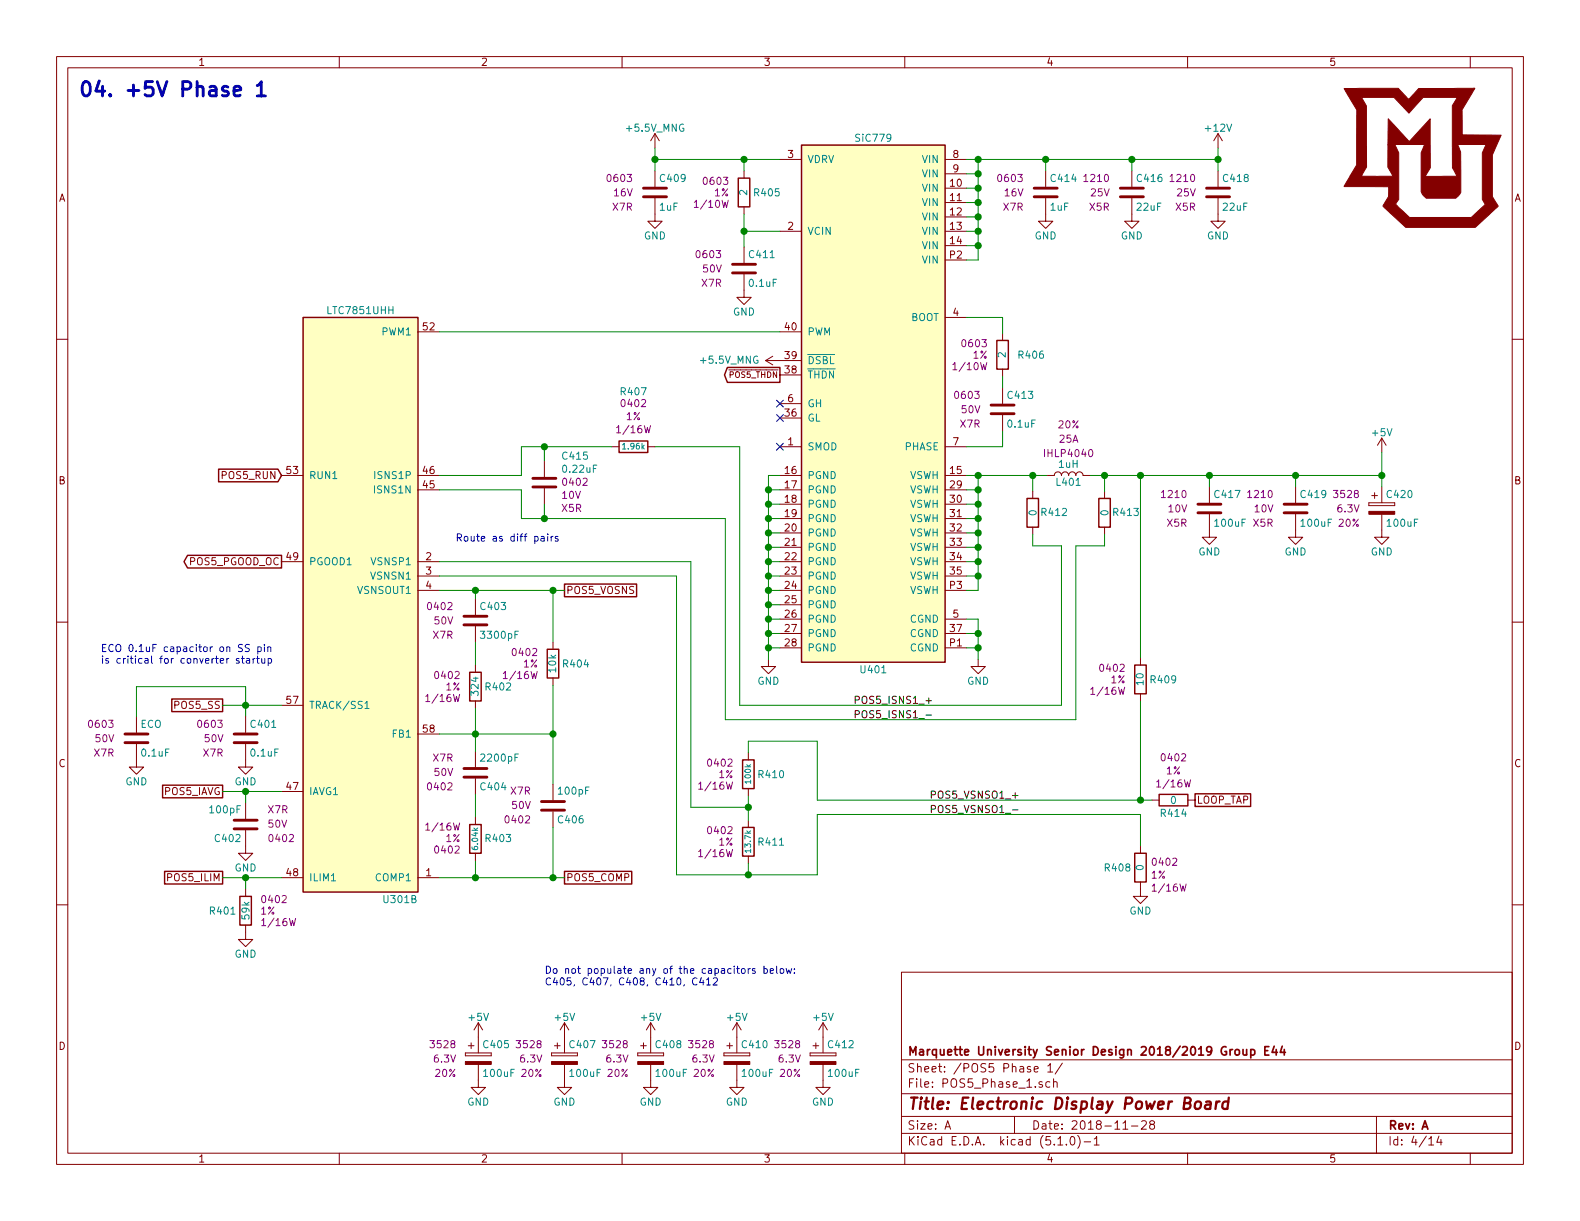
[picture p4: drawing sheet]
EESchema Schematic File Version 4
LIBS:LTC7851_Demo-cache
EELAYER 29 0
EELAYER END
$Descr A 11000 8500
encoding utf-8
Sheet 4 14
Title "Electronic Display Power Board"
Date "2018-11-28"
Rev "A"
Comp "Marquette University Senior Design 2018/2019 Group E44"
Comment1 ""
Comment2 ""
Comment3 ""
Comment4 ""
$EndDescr
Text GLabel 1960 3310 0    50   Input ~ 0
POS5_RUN
Text GLabel 1960 3910 0    50   Output ~ 0
POS5_PGOOD_OC
$Comp
L LED_Display_Local_Library:C_Custom C409
U 1 1
P 4560 1340
F 0 "C409" H 4585 1440 50  0000 L CNN
F 1 "1uF" H 4585 1240 50  0000 L CNN
F 2 "Capacitors_SMD:C_0603" H 4598 1190 50  0001 C CNN
F 3 "" H 4585 1440 50  0001 C CNN
F 4 "1276-6524-1-ND" H 4985 1840 60  0001 C CNN "Digi-Key PN"
F 5 "0603" H 4410 1440 50  0000 R CNN "display_footprint"
F 6 "16V" H 4410 1340 50  0000 R CNN "Voltage"
F 7 "X7R" H 4410 1240 50  0000 R CNN "Dielectric"
	1    4560 1340
	1    0    0    -1  
$EndComp
$Comp
L power:GND #PWR0414
U 1 1
P 5180 2020
F 0 "#PWR0414" H 5180 1770 50  0001 C CNN
F 1 "GND" H 5180 1870 50  0000 C CNN
F 2 "" H 5180 2020 50  0001 C CNN
F 3 "" H 5180 2020 50  0001 C CNN
	1    5180 2020
	1    0    0    -1  
$EndComp
$Comp
L LED_Display_Local_Library:SiC779 U401
U 1 1
P 6080 2810
F 0 "U401" H 6080 960 50  0000 C CNN
F 1 "SiC779" H 6080 4660 50  0000 C CNN
F 2 "Custom Footprints Library:MLP66-40_6x6mm_Pitch0.5mm" H 4430 3560 50  0001 C CNN
F 3 "http://www.vishay.com/docs/67538/sic779.pdf" H 6080 2810 50  0001 C CNN
F 4 "SIC779CD-T1-GE3CT-ND" H 6080 2810 50  0001 C CNN "Digi-Key PN"
	1    6080 2810
	1    0    0    -1  
$EndComp
$Comp
L power:GND #PWR0411
U 1 1
P 4560 1490
F 0 "#PWR0411" H 4560 1240 50  0001 C CNN
F 1 "GND" H 4560 1340 50  0000 C CNN
F 2 "" H 4560 1490 50  0001 C CNN
F 3 "" H 4560 1490 50  0001 C CNN
	1    4560 1490
	1    0    0    -1  
$EndComp
Wire Wire Line
	5430 1610 5180 1610
Wire Wire Line
	5180 1610 5180 1490
Wire Wire Line
	5180 1610 5180 1720
Connection ~ 5180 1610
Wire Wire Line
	5430 1110 5180 1110
Wire Wire Line
	4560 1110 4560 1190
Wire Wire Line
	5180 1190 5180 1110
Connection ~ 5180 1110
Wire Wire Line
	5180 1110 4560 1110
Wire Wire Line
	4560 1030 4560 1110
Connection ~ 4560 1110
Text GLabel 5430 2610 0    40   Output ~ 0
~POS5_THDN
$Comp
L power:GND #PWR0418
U 1 1
P 6810 4590
F 0 "#PWR0418" H 6810 4340 50  0001 C CNN
F 1 "GND" H 6810 4440 50  0000 C CNN
F 2 "" H 6810 4590 50  0001 C CNN
F 3 "" H 6810 4590 50  0001 C CNN
	1    6810 4590
	1    0    0    -1  
$EndComp
Wire Wire Line
	6810 4590 6810 4510
Wire Wire Line
	6810 4510 6730 4510
Wire Wire Line
	6810 4510 6810 4410
Wire Wire Line
	6810 4410 6730 4410
Connection ~ 6810 4510
Wire Wire Line
	6810 4410 6810 4310
Wire Wire Line
	6810 4310 6730 4310
Connection ~ 6810 4410
$Comp
L power:GND #PWR0415
U 1 1
P 5350 4590
F 0 "#PWR0415" H 5350 4340 50  0001 C CNN
F 1 "GND" H 5350 4440 50  0000 C CNN
F 2 "" H 5350 4590 50  0001 C CNN
F 3 "" H 5350 4590 50  0001 C CNN
	1    5350 4590
	1    0    0    -1  
$EndComp
Wire Wire Line
	5350 4590 5350 4510
Wire Wire Line
	5350 4510 5430 4510
Wire Wire Line
	5430 3310 5350 3310
Wire Wire Line
	5430 3410 5350 3410
Wire Wire Line
	5430 3510 5350 3510
Wire Wire Line
	5430 3610 5350 3610
Wire Wire Line
	5430 3710 5350 3710
Wire Wire Line
	5430 3810 5350 3810
Wire Wire Line
	5430 3910 5350 3910
Wire Wire Line
	5430 4010 5350 4010
Wire Wire Line
	5430 4110 5350 4110
Wire Wire Line
	5430 4210 5350 4210
Wire Wire Line
	5430 4310 5350 4310
Wire Wire Line
	5430 4410 5350 4410
Wire Wire Line
	5350 3310 5350 3410
Connection ~ 5350 4510
Connection ~ 5350 3410
Wire Wire Line
	5350 3410 5350 3510
Connection ~ 5350 3510
Wire Wire Line
	5350 3510 5350 3610
Connection ~ 5350 3610
Wire Wire Line
	5350 3610 5350 3710
Connection ~ 5350 3710
Wire Wire Line
	5350 3710 5350 3810
Connection ~ 5350 3810
Wire Wire Line
	5350 3810 5350 3910
Connection ~ 5350 3910
Wire Wire Line
	5350 3910 5350 4010
Connection ~ 5350 4010
Wire Wire Line
	5350 4010 5350 4110
Connection ~ 5350 4110
Wire Wire Line
	5350 4110 5350 4210
Connection ~ 5350 4210
Wire Wire Line
	5350 4210 5350 4310
Connection ~ 5350 4310
Wire Wire Line
	5350 4310 5350 4410
Connection ~ 5350 4410
Wire Wire Line
	5350 4410 5350 4510
Wire Wire Line
	6730 3310 6810 3310
Wire Wire Line
	6730 3410 6810 3410
Wire Wire Line
	6730 3510 6810 3510
Wire Wire Line
	6730 3610 6810 3610
Wire Wire Line
	6730 3710 6810 3710
Wire Wire Line
	6730 3810 6810 3810
Wire Wire Line
	6730 3910 6810 3910
Wire Wire Line
	6730 4010 6810 4010
Wire Wire Line
	6810 3310 6810 3410
Connection ~ 6810 3410
Wire Wire Line
	6810 3410 6810 3510
Connection ~ 6810 3510
Wire Wire Line
	6810 3510 6810 3610
Connection ~ 6810 3610
Wire Wire Line
	6810 3610 6810 3710
Connection ~ 6810 3710
Wire Wire Line
	6810 3710 6810 3810
Connection ~ 6810 3810
Wire Wire Line
	6810 3810 6810 3910
Connection ~ 6810 3910
Wire Wire Line
	6810 3910 6810 4010
$Comp
L LED_Display_Local_Library:L_Custom L401
U 1 1
P 7440 3310
F 0 "L401" V 7390 3310 50  0000 C CNN
F 1 "1uH" V 7515 3310 50  0000 C CNN
F 2 "Inductors_SMD:L_Vishay_IHLP-4040" H 7440 3310 50  0001 C CNN
F 3 "" H 7440 3310 50  0001 C CNN
F 4 "541-1306-1-ND" H 7440 3310 50  0001 C CNN "Digi-Key PN"
F 5 "IHLP4040" V 7590 3310 50  0000 C CNN "display_footprint"
F 6 "25A" V 7690 3310 50  0000 C CNN "Ampacity"
F 7 "20%" V 7790 3310 50  0000 C CNN "Tolerance"
	1    7440 3310
	0    -1   -1   0   
$EndComp
Wire Wire Line
	6730 1110 6810 1110
Wire Wire Line
	6730 1210 6810 1210
Wire Wire Line
	6730 1310 6810 1310
Wire Wire Line
	6730 1410 6810 1410
Wire Wire Line
	6730 1510 6810 1510
Wire Wire Line
	6730 1610 6810 1610
Wire Wire Line
	6730 1710 6810 1710
Wire Wire Line
	6730 1810 6810 1810
Wire Wire Line
	6810 1110 6810 1210
Connection ~ 6810 1210
Wire Wire Line
	6810 1210 6810 1310
Connection ~ 6810 1310
Wire Wire Line
	6810 1310 6810 1410
Connection ~ 6810 1410
Wire Wire Line
	6810 1410 6810 1510
Connection ~ 6810 1510
Wire Wire Line
	6810 1510 6810 1610
Connection ~ 6810 1610
Wire Wire Line
	6810 1610 6810 1710
Connection ~ 6810 1710
Wire Wire Line
	6810 1710 6810 1810
$Comp
L LED_Display_Local_Library:R_Custom R406
U 1 1
P 6980 2470
F 0 "R406" H 6880 2470 50  0000 R CNN
F 1 "2" V 6980 2470 50  0000 C CNN
F 2 "Resistors_SMD:R_0603" H 6980 2470 50  0001 C CNN
F 3 "" H 6980 2470 50  0001 C CNN
F 4 "RMCF0603FT2R00CT-ND" H 7280 2870 60  0001 C CNN "Digi-Key PN"
F 5 "0603" H 7080 2550 50  0000 L CNN "display_footprint"
F 6 "1%" H 7080 2470 50  0000 L CNN "Tolerance"
F 7 "1/10W" H 7080 2390 50  0000 L CNN "Wattage"
	1    6980 2470
	-1   0    0    -1  
$EndComp
$Comp
L LED_Display_Local_Library:C_Custom C413
U 1 1
P 6980 2850
F 0 "C413" H 7005 2950 50  0000 L CNN
F 1 "0.1uF" H 7005 2750 50  0000 L CNN
F 2 "Capacitors_SMD:C_0603" H 7018 2700 50  0001 C CNN
F 3 "" H 7005 2950 50  0001 C CNN
F 4 "490-4779-1-ND" H 7405 3350 60  0001 C CNN "Digi-Key PN"
F 5 "0603" H 6830 2950 50  0000 R CNN "display_footprint"
F 6 "50V" H 6830 2850 50  0000 R CNN "Voltage"
F 7 "X7R" H 6830 2750 50  0000 R CNN "Dielectric"
	1    6980 2850
	1    0    0    -1  
$EndComp
Wire Wire Line
	6980 3110 6980 3000
Wire Wire Line
	6980 2700 6980 2620
Wire Wire Line
	6980 3110 6730 3110
Wire Wire Line
	6980 2320 6980 2210
Wire Wire Line
	6980 2210 6730 2210
Wire Wire Line
	7290 3310 7190 3310
Connection ~ 6810 3310
Connection ~ 7190 3310
Wire Wire Line
	7190 3310 6810 3310
$Comp
L LED_Display_Local_Library:R_Custom R407
U 1 1
P 4410 3110
F 0 "R407" V 4790 3110 50  0000 C CNN
F 1 "1.96k" V 4410 3110 40  0000 C CNN
F 2 "Resistors_SMD:R_0402" H 4410 3110 50  0001 C CNN
F 3 "" H 4410 3110 50  0001 C CNN
F 4 "311-1.96KLRCT-ND" H 4710 3510 60  0001 C CNN "Digi-Key PN"
F 5 "0402" V 4708 3110 50  0000 C CNN "display_footprint"
F 6 "1%" V 4617 3110 50  0000 C CNN "Tolerance"
F 7 "1/16W" V 4526 3110 50  0000 C CNN "Wattage"
	1    4410 3110
	0    1    -1   0   
$EndComp
$Comp
L LED_Display_Local_Library:C_Custom C415
U 1 1
P 3790 3360
F 0 "C415" H 3675 3178 50  0000 R CNN
F 1 "0.22uF" H 3675 3269 50  0000 R CNN
F 2 "Capacitors_SMD:C_0402" H 3828 3210 50  0001 C CNN
F 3 "" H 3815 3460 50  0001 C CNN
F 4 "1276-1049-1-ND" H 4215 3860 60  0001 C CNN "Digi-Key PN"
F 5 "0402" H 3675 3360 50  0000 R CNN "display_footprint"
F 6 "10V" H 3675 3451 50  0000 R CNN "Voltage"
F 7 "X5R" H 3675 3542 50  0000 R CNN "Dielectric"
	1    3790 3360
	-1   0    0    1   
$EndComp
Wire Wire Line
	7190 3310 7190 3420
Wire Wire Line
	4260 3110 3790 3110
Wire Wire Line
	3790 3110 3790 3210
Wire Wire Line
	3790 3510 3790 3610
Wire Wire Line
	3630 3110 3790 3110
Connection ~ 3790 3110
Wire Wire Line
	3790 3610 3630 3610
$Comp
L LED_Display_Local_Library:C_Custom C416
U 1 1
P 7880 1340
F 0 "C416" H 7905 1440 50  0000 L CNN
F 1 "22uF" H 7905 1240 50  0000 L CNN
F 2 "Capacitors_SMD:C_1210" H 7918 1190 50  0001 C CNN
F 3 "" H 7905 1440 50  0001 C CNN
F 4 "445-1436-1-ND" H 8305 1840 60  0001 C CNN "Digi-Key PN"
F 5 "1210" H 7730 1440 50  0000 R CNN "display_footprint"
F 6 "25V" H 7730 1340 50  0000 R CNN "Voltage"
F 7 "X5R" H 7730 1240 50  0000 R CNN "Dielectric"
	1    7880 1340
	1    0    0    -1  
$EndComp
$Comp
L power:GND #PWR0419
U 1 1
P 7280 1490
F 0 "#PWR0419" H 7280 1240 50  0001 C CNN
F 1 "GND" H 7280 1340 50  0000 C CNN
F 2 "" H 7280 1490 50  0001 C CNN
F 3 "" H 7280 1490 50  0001 C CNN
	1    7280 1490
	1    0    0    -1  
$EndComp
$Comp
L power:GND #PWR0420
U 1 1
P 7880 1490
F 0 "#PWR0420" H 7880 1240 50  0001 C CNN
F 1 "GND" H 7880 1340 50  0000 C CNN
F 2 "" H 7880 1490 50  0001 C CNN
F 3 "" H 7880 1490 50  0001 C CNN
	1    7880 1490
	1    0    0    -1  
$EndComp
$Comp
L power:GND #PWR0424
U 1 1
P 8480 1490
F 0 "#PWR0424" H 8480 1240 50  0001 C CNN
F 1 "GND" H 8480 1340 50  0000 C CNN
F 2 "" H 8480 1490 50  0001 C CNN
F 3 "" H 8480 1490 50  0001 C CNN
	1    8480 1490
	1    0    0    -1  
$EndComp
Connection ~ 6810 1110
Wire Wire Line
	7280 1190 7280 1110
Connection ~ 7280 1110
Wire Wire Line
	7280 1110 6810 1110
Wire Wire Line
	7880 1190 7880 1110
Connection ~ 7880 1110
Wire Wire Line
	7880 1110 7280 1110
Wire Wire Line
	8480 1190 8480 1110
Connection ~ 8480 1110
Wire Wire Line
	8480 1110 7880 1110
$Comp
L LED_Display_Local_Library:C_Custom C417
U 1 1
P 8420 3540
F 0 "C417" H 8445 3640 50  0000 L CNN
F 1 "100uF" H 8445 3440 50  0000 L CNN
F 2 "Capacitors_SMD:C_1210" H 8458 3390 50  0001 C CNN
F 3 "" H 8445 3640 50  0001 C CNN
F 4 "587-3432-1-ND" H 8845 4040 60  0001 C CNN "Digi-Key PN"
F 5 "1210" H 8270 3640 50  0000 R CNN "display_footprint"
F 6 "10V" H 8270 3540 50  0000 R CNN "Voltage"
F 7 "X5R" H 8270 3440 50  0000 R CNN "Dielectric"
	1    8420 3540
	1    0    0    -1  
$EndComp
$Comp
L power:GND #PWR0422
U 1 1
P 8420 3690
F 0 "#PWR0422" H 8420 3440 50  0001 C CNN
F 1 "GND" H 8420 3540 50  0000 C CNN
F 2 "" H 8420 3690 50  0001 C CNN
F 3 "" H 8420 3690 50  0001 C CNN
	1    8420 3690
	1    0    0    -1  
$EndComp
$Comp
L power:GND #PWR0425
U 1 1
P 9020 3690
F 0 "#PWR0425" H 9020 3440 50  0001 C CNN
F 1 "GND" H 9020 3540 50  0000 C CNN
F 2 "" H 9020 3690 50  0001 C CNN
F 3 "" H 9020 3690 50  0001 C CNN
	1    9020 3690
	1    0    0    -1  
$EndComp
Wire Wire Line
	8420 3390 8420 3310
Connection ~ 8420 3310
Wire Wire Line
	8420 3310 7940 3310
Wire Wire Line
	9020 3390 9020 3310
Wire Wire Line
	9020 3310 8420 3310
$Comp
L power:+5V #PWR0426
U 1 1
P 9620 3150
F 0 "#PWR0426" H 9620 3000 50  0001 C CNN
F 1 "+5V" H 9620 3290 50  0000 C CNN
F 2 "" H 9620 3150 50  0001 C CNN
F 3 "" H 9620 3150 50  0001 C CNN
	1    9620 3150
	1    0    0    -1  
$EndComp
$Comp
L power:GND #PWR0405
U 1 1
P 3330 7520
F 0 "#PWR0405" H 3330 7270 50  0001 C CNN
F 1 "GND" H 3330 7370 50  0000 C CNN
F 2 "" H 3330 7520 50  0001 C CNN
F 3 "" H 3330 7520 50  0001 C CNN
	1    3330 7520
	1    0    0    -1  
$EndComp
$Comp
L power:GND #PWR0407
U 1 1
P 3930 7520
F 0 "#PWR0407" H 3930 7270 50  0001 C CNN
F 1 "GND" H 3930 7370 50  0000 C CNN
F 2 "" H 3930 7520 50  0001 C CNN
F 3 "" H 3930 7520 50  0001 C CNN
	1    3930 7520
	1    0    0    -1  
$EndComp
$Comp
L power:GND #PWR0409
U 1 1
P 4530 7520
F 0 "#PWR0409" H 4530 7270 50  0001 C CNN
F 1 "GND" H 4530 7370 50  0000 C CNN
F 2 "" H 4530 7520 50  0001 C CNN
F 3 "" H 4530 7520 50  0001 C CNN
	1    4530 7520
	1    0    0    -1  
$EndComp
$Comp
L power:GND #PWR0413
U 1 1
P 5130 7520
F 0 "#PWR0413" H 5130 7270 50  0001 C CNN
F 1 "GND" H 5130 7370 50  0000 C CNN
F 2 "" H 5130 7520 50  0001 C CNN
F 3 "" H 5130 7520 50  0001 C CNN
	1    5130 7520
	1    0    0    -1  
$EndComp
$Comp
L power:GND #PWR0417
U 1 1
P 5730 7520
F 0 "#PWR0417" H 5730 7270 50  0001 C CNN
F 1 "GND" H 5730 7370 50  0000 C CNN
F 2 "" H 5730 7520 50  0001 C CNN
F 3 "" H 5730 7520 50  0001 C CNN
	1    5730 7520
	1    0    0    -1  
$EndComp
Connection ~ 7940 3310
$Comp
L LED_Display_Local_Library:R_Custom R410
U 1 1
P 5210 5390
F 0 "R410" H 5150 5390 50  0000 R CNN
F 1 "100k" V 5210 5390 40  0000 C CNN
F 2 "Resistors_SMD:R_0402" H 5210 5390 50  0001 C CNN
F 3 "" H 5210 5390 50  0001 C CNN
F 4 "311-100KLRCT-ND" H 5510 5790 60  0001 C CNN "Digi-Key PN"
F 5 "0402" H 5310 5470 50  0000 L CNN "display_footprint"
F 6 "1%" H 5310 5390 50  0000 L CNN "Tolerance"
F 7 "1/16W" H 5310 5310 50  0000 L CNN "Wattage"
	1    5210 5390
	-1   0    0    -1  
$EndComp
$Comp
L LED_Display_Local_Library:C_Custom C404
U 1 1
P 3310 5380
F 0 "C404" H 3335 5480 50  0000 L CNN
F 1 "2200pF" H 3335 5280 50  0000 L CNN
F 2 "Capacitors_SMD:C_0402" H 3348 5230 50  0001 C CNN
F 3 "" H 3335 5480 50  0001 C CNN
F 4 "478-1105-1-ND" H 3735 5880 60  0001 C CNN "Digi-Key PN"
F 5 "0402" H 3160 5480 50  0000 R CNN "display_footprint"
F 6 "50V" H 3160 5380 50  0000 R CNN "Voltage"
F 7 "X7R" H 3160 5280 50  0000 R CNN "Dielectric"
	1    3310 5380
	1    0    0    1   
$EndComp
Wire Wire Line
	3310 5530 3310 5690
$Comp
L LED_Display_Local_Library:C_Custom C406
U 1 1
P 3850 5610
F 0 "C406" H 3875 5710 50  0000 L CNN
F 1 "100pF" H 3875 5510 50  0000 L CNN
F 2 "Capacitors_SMD:C_0402" H 3888 5460 50  0001 C CNN
F 3 "" H 3875 5710 50  0001 C CNN
F 4 "478-1089-1-ND" H 4275 6110 60  0001 C CNN "Digi-Key PN"
F 5 "0402" H 3700 5710 50  0000 R CNN "display_footprint"
F 6 "50V" H 3700 5610 50  0000 R CNN "Voltage"
F 7 "X7R" H 3700 5510 50  0000 R CNN "Dielectric"
	1    3850 5610
	1    0    0    1   
$EndComp
$Comp
L LED_Display_Local_Library:C_Custom C403
U 1 1
P 3310 4320
F 0 "C403" H 3335 4420 50  0000 L CNN
F 1 "3300pF" H 3335 4220 50  0000 L CNN
F 2 "Capacitors_SMD:C_0402" H 3348 4170 50  0001 C CNN
F 3 "" H 3335 4420 50  0001 C CNN
F 4 "478-5132-1-ND" H 3735 4820 60  0001 C CNN "Digi-Key PN"
F 5 "0402" H 3160 4420 50  0000 R CNN "display_footprint"
F 6 "50V" H 3160 4320 50  0000 R CNN "Voltage"
F 7 "X7R" H 3160 4220 50  0000 R CNN "Dielectric"
	1    3310 4320
	1    0    0    -1  
$EndComp
Wire Wire Line
	3310 4470 3310 4630
$Comp
L LED_Display_Local_Library:LTC7851UHH U301
U 2 1
P 2510 4210
F 0 "U301" H 2910 2160 50  0000 R CNN
F 1 "LTC7851UHH" H 2510 6260 50  0000 C CNN
F 2 "Custom Footprints Library:QFN-58-1EP_9x5mm_Pitch0.4mm" H -140 4910 50  0001 C CNN
F 3 "http://www.analog.com/media/en/technical-documentation/data-sheets/LTC7851.pdf" H 2510 4210 50  0001 C CNN
F 4 "LTC7851IUHH#PBF-ND" H 2510 4210 50  0001 C CNN "Digi-Key PN"
	2    2510 4210
	1    0    0    -1  
$EndComp
Wire Wire Line
	3310 4170 3310 4110
Wire Wire Line
	3310 4110 3060 4110
Wire Wire Line
	3850 4470 3850 4110
Wire Wire Line
	3850 4110 3310 4110
Connection ~ 3310 4110
Wire Wire Line
	3310 5990 3310 6110
Wire Wire Line
	3310 6110 3060 6110
Wire Wire Line
	3850 5760 3850 6110
Wire Wire Line
	3850 6110 3310 6110
Connection ~ 3310 6110
Text GLabel 3930 4110 2    50   UnSpc ~ 0
POS5_VOSNS
Wire Wire Line
	3850 4110 3930 4110
Connection ~ 3850 4110
Text GLabel 3930 6110 2    50   UnSpc ~ 0
POS5_COMP
Wire Wire Line
	3930 6110 3850 6110
Connection ~ 3850 6110
$Comp
L LED_Display_Local_Library:R_Custom R401
U 1 1
P 1710 6340
F 0 "R401" H 1650 6340 50  0000 R CNN
F 1 "59k" V 1710 6340 50  0000 C CNN
F 2 "Resistors_SMD:R_0402" H 1710 6340 50  0001 C CNN
F 3 "" H 1710 6340 50  0001 C CNN
F 4 "P59KDCCT-ND" H 2010 6740 60  0001 C CNN "Digi-Key PN"
F 5 "0402" H 1810 6420 50  0000 L CNN "display_footprint"
F 6 "1%" H 1810 6340 50  0000 L CNN "Tolerance"
F 7 "1/16W" H 1810 6260 50  0000 L CNN "Wattage"
	1    1710 6340
	1    0    0    -1  
$EndComp
Wire Wire Line
	1710 6190 1710 6110
$Comp
L power:GND #PWR0403
U 1 1
P 1710 6490
F 0 "#PWR0403" H 1710 6240 50  0001 C CNN
F 1 "GND" H 1710 6340 50  0000 C CNN
F 2 "" H 1710 6490 50  0001 C CNN
F 3 "" H 1710 6490 50  0001 C CNN
	1    1710 6490
	1    0    0    -1  
$EndComp
Wire Wire Line
	1710 6110 1960 6110
Wire Wire Line
	1960 5510 1710 5510
Wire Wire Line
	1710 5510 1710 5590
$Comp
L power:GND #PWR0402
U 1 1
P 1710 5890
F 0 "#PWR0402" H 1710 5640 50  0001 C CNN
F 1 "GND" H 1710 5740 50  0000 C CNN
F 2 "" H 1710 5890 50  0001 C CNN
F 3 "" H 1710 5890 50  0001 C CNN
	1    1710 5890
	1    0    0    -1  
$EndComp
Wire Wire Line
	1960 4910 1710 4910
Wire Wire Line
	1710 4910 1710 4990
$Comp
L power:GND #PWR0401
U 1 1
P 1710 5290
F 0 "#PWR0401" H 1710 5040 50  0001 C CNN
F 1 "GND" H 1710 5140 50  0000 C CNN
F 2 "" H 1710 5290 50  0001 C CNN
F 3 "" H 1710 5290 50  0001 C CNN
	1    1710 5290
	1    0    0    -1  
$EndComp
Text GLabel 1550 4910 0    50   UnSpc ~ 0
POS5_SS
Connection ~ 1710 4910
Text GLabel 1550 5510 0    50   UnSpc ~ 0
POS5_IAVG
Connection ~ 1710 5510
Text GLabel 1550 6110 0    50   UnSpc ~ 0
POS5_ILIM
Connection ~ 1710 6110
Wire Wire Line
	1550 4910 1710 4910
Wire Wire Line
	1550 5510 1710 5510
Wire Wire Line
	1550 6110 1710 6110
$Comp
L LED_Display_Local_Library:+5.5V_MNG #PWR0410
U 1 1
P 4560 1030
F 0 "#PWR0410" H 4560 880 50  0001 C CNN
F 1 "+5.5V_MNG" H 4560 1170 50  0000 C CNN
F 2 "" H 4560 1030 50  0001 C CNN
F 3 "" H 4560 1030 50  0001 C CNN
	1    4560 1030
	1    0    0    -1  
$EndComp
$Comp
L LED_Display_Local_Library:C_Custom C411
U 1 1
P 5180 1870
F 0 "C411" H 5205 1970 50  0000 L CNN
F 1 "0.1uF" H 5205 1770 50  0000 L CNN
F 2 "Capacitors_SMD:C_0603" H 5218 1720 50  0001 C CNN
F 3 "" H 5205 1970 50  0001 C CNN
F 4 "490-4779-1-ND" H 5605 2370 60  0001 C CNN "Digi-Key PN"
F 5 "0603" H 5030 1970 50  0000 R CNN "display_footprint"
F 6 "50V" H 5030 1870 50  0000 R CNN "Voltage"
F 7 "X7R" H 5030 1770 50  0000 R CNN "Dielectric"
	1    5180 1870
	1    0    0    -1  
$EndComp
$Comp
L LED_Display_Local_Library:R_Custom R405
U 1 1
P 5180 1340
F 0 "R405" H 5120 1340 50  0000 R CNN
F 1 "2" V 5180 1340 50  0000 C CNN
F 2 "Resistors_SMD:R_0603" H 5180 1340 50  0001 C CNN
F 3 "" H 5180 1340 50  0001 C CNN
F 4 "RMCF0603FT2R00CT-ND" H 5480 1740 60  0001 C CNN "Digi-Key PN"
F 5 "0603" H 5280 1420 50  0000 L CNN "display_footprint"
F 6 "1%" H 5280 1340 50  0000 L CNN "Tolerance"
F 7 "1/10W" H 5280 1260 50  0000 L CNN "Wattage"
	1    5180 1340
	-1   0    0    -1  
$EndComp
$Comp
L power:+12V #PWR0423
U 1 1
P 8480 1030
F 0 "#PWR0423" H 8480 880 50  0001 C CNN
F 1 "+12V" H 8480 1170 50  0000 C CNN
F 2 "" H 8480 1030 50  0001 C CNN
F 3 "" H 8480 1030 50  0001 C CNN
	1    8480 1030
	1    0    0    -1  
$EndComp
Wire Wire Line
	8480 1030 8480 1110
$Comp
L LED_Display_Local_Library:R_Custom R409
U 1 1
P 7940 4730
F 0 "R409" H 7880 4730 50  0000 R CNN
F 1 "10" V 7940 4730 50  0000 C CNN
F 2 "Resistors_SMD:R_0402" H 7940 4730 50  0001 C CNN
F 3 "" H 7940 4730 50  0001 C CNN
F 4 "311-10.0LRCT-ND" H 8240 5130 60  0001 C CNN "Digi-Key PN"
F 5 "0402" H 8040 4810 50  0000 L CNN "display_footprint"
F 6 "1%" H 8040 4730 50  0000 L CNN "Tolerance"
F 7 "1/16W" H 8040 4650 50  0000 L CNN "Wattage"
	1    7940 4730
	-1   0    0    -1  
$EndComp
Text GLabel 8320 5570 2    50   UnSpc ~ 0
LOOP_TAP
$Comp
L LED_Display_Local_Library:C_Custom C414
U 1 1
P 7280 1340
F 0 "C414" H 7305 1440 50  0000 L CNN
F 1 "1uF" H 7305 1240 50  0000 L CNN
F 2 "Capacitors_SMD:C_0603" H 7318 1190 50  0001 C CNN
F 3 "" H 7305 1440 50  0001 C CNN
F 4 "1276-6524-1-ND" H 7705 1840 60  0001 C CNN "Digi-Key PN"
F 5 "0603" H 7130 1440 50  0000 R CNN "display_footprint"
F 6 "16V" H 7130 1340 50  0000 R CNN "Voltage"
F 7 "X7R" H 7130 1240 50  0000 R CNN "Dielectric"
	1    7280 1340
	1    0    0    -1  
$EndComp
Connection ~ 9020 3310
$Comp
L LED_Display_Local_Library:CP_Tant_Custom C420
U 1 1
P 9620 3540
F 0 "C420" H 9645 3640 50  0000 L CNN
F 1 "100uF" H 9645 3440 50  0000 L CNN
F 2 "Capacitors_Tantalum_SMD:CP_Tantalum_Case-B_EIA-3528-21_Reflow" H 9658 3390 50  0001 C CNN
F 3 "" H 9645 3640 50  0001 C CNN
F 4 "478-9994-1-ND" H 9620 3540 50  0001 C CNN "Digi-Key PN"
F 5 "3528" H 9470 3640 50  0000 R CNN "display_footprint"
F 6 "6.3V" H 9470 3540 50  0000 R CNN "Voltage"
F 7 "20%" H 9470 3440 50  0000 R CNN "Tolerance"
	1    9620 3540
	1    0    0    -1  
$EndComp
Wire Wire Line
	9620 3390 9620 3310
Wire Wire Line
	9620 3310 9020 3310
Wire Wire Line
	9620 3150 9620 3310
Connection ~ 9620 3310
$Comp
L power:GND #PWR0427
U 1 1
P 9620 3690
F 0 "#PWR0427" H 9620 3440 50  0001 C CNN
F 1 "GND" H 9620 3540 50  0000 C CNN
F 2 "" H 9620 3690 50  0001 C CNN
F 3 "" H 9620 3690 50  0001 C CNN
	1    9620 3690
	1    0    0    -1  
$EndComp
$Comp
L power:+5V #PWR0404
U 1 1
P 3330 7220
F 0 "#PWR0404" H 3330 7070 50  0001 C CNN
F 1 "+5V" H 3330 7360 50  0000 C CNN
F 2 "" H 3330 7220 50  0001 C CNN
F 3 "" H 3330 7220 50  0001 C CNN
	1    3330 7220
	1    0    0    -1  
$EndComp
$Comp
L power:+5V #PWR0406
U 1 1
P 3930 7220
F 0 "#PWR0406" H 3930 7070 50  0001 C CNN
F 1 "+5V" H 3930 7360 50  0000 C CNN
F 2 "" H 3930 7220 50  0001 C CNN
F 3 "" H 3930 7220 50  0001 C CNN
	1    3930 7220
	1    0    0    -1  
$EndComp
$Comp
L power:+5V #PWR0408
U 1 1
P 4530 7220
F 0 "#PWR0408" H 4530 7070 50  0001 C CNN
F 1 "+5V" H 4530 7360 50  0000 C CNN
F 2 "" H 4530 7220 50  0001 C CNN
F 3 "" H 4530 7220 50  0001 C CNN
	1    4530 7220
	1    0    0    -1  
$EndComp
$Comp
L power:+5V #PWR0412
U 1 1
P 5130 7220
F 0 "#PWR0412" H 5130 7070 50  0001 C CNN
F 1 "+5V" H 5130 7360 50  0000 C CNN
F 2 "" H 5130 7220 50  0001 C CNN
F 3 "" H 5130 7220 50  0001 C CNN
	1    5130 7220
	1    0    0    -1  
$EndComp
$Comp
L power:+5V #PWR0416
U 1 1
P 5730 7220
F 0 "#PWR0416" H 5730 7070 50  0001 C CNN
F 1 "+5V" H 5730 7360 50  0000 C CNN
F 2 "" H 5730 7220 50  0001 C CNN
F 3 "" H 5730 7220 50  0001 C CNN
	1    5730 7220
	1    0    0    -1  
$EndComp
$Comp
L LED_Display_Local_Library:C_Custom C419
U 1 1
P 9020 3540
F 0 "C419" H 9045 3640 50  0000 L CNN
F 1 "100uF" H 9045 3440 50  0000 L CNN
F 2 "Capacitors_SMD:C_1210" H 9058 3390 50  0001 C CNN
F 3 "" H 9045 3640 50  0001 C CNN
F 4 "587-3432-1-ND" H 9445 4040 60  0001 C CNN "Digi-Key PN"
F 5 "1210" H 8870 3640 50  0000 R CNN "display_footprint"
F 6 "10V" H 8870 3540 50  0000 R CNN "Voltage"
F 7 "X5R" H 8870 3440 50  0000 R CNN "Dielectric"
	1    9020 3540
	1    0    0    -1  
$EndComp
$Comp
L LED_Display_Local_Library:C_Custom C418
U 1 1
P 8480 1340
F 0 "C418" H 8505 1440 50  0000 L CNN
F 1 "22uF" H 8505 1240 50  0000 L CNN
F 2 "Capacitors_SMD:C_1210" H 8518 1190 50  0001 C CNN
F 3 "" H 8505 1440 50  0001 C CNN
F 4 "445-1436-1-ND" H 8905 1840 60  0001 C CNN "Digi-Key PN"
F 5 "1210" H 8330 1440 50  0000 R CNN "display_footprint"
F 6 "25V" H 8330 1340 50  0000 R CNN "Voltage"
F 7 "X5R" H 8330 1240 50  0000 R CNN "Dielectric"
	1    8480 1340
	1    0    0    -1  
$EndComp
$Comp
L LED_Display_Local_Library:CP_Tant_Custom C405
U 1 1
P 3330 7370
F 0 "C405" H 3355 7470 50  0000 L CNN
F 1 "100uF" H 3355 7270 50  0000 L CNN
F 2 "Capacitors_Tantalum_SMD:CP_Tantalum_Case-B_EIA-3528-21_Reflow" H 3368 7220 50  0001 C CNN
F 3 "" H 3355 7470 50  0001 C CNN
F 4 "478-9994-1-ND" H 3330 7370 50  0001 C CNN "Digi-Key PN"
F 5 "3528" H 3180 7470 50  0000 R CNN "display_footprint"
F 6 "6.3V" H 3180 7370 50  0000 R CNN "Voltage"
F 7 "20%" H 3180 7270 50  0000 R CNN "Tolerance"
	1    3330 7370
	1    0    0    -1  
$EndComp
$Comp
L LED_Display_Local_Library:CP_Tant_Custom C407
U 1 1
P 3930 7370
F 0 "C407" H 3955 7470 50  0000 L CNN
F 1 "100uF" H 3955 7270 50  0000 L CNN
F 2 "Capacitors_Tantalum_SMD:CP_Tantalum_Case-B_EIA-3528-21_Reflow" H 3968 7220 50  0001 C CNN
F 3 "" H 3955 7470 50  0001 C CNN
F 4 "478-9994-1-ND" H 3930 7370 50  0001 C CNN "Digi-Key PN"
F 5 "3528" H 3780 7470 50  0000 R CNN "display_footprint"
F 6 "6.3V" H 3780 7370 50  0000 R CNN "Voltage"
F 7 "20%" H 3780 7270 50  0000 R CNN "Tolerance"
	1    3930 7370
	1    0    0    -1  
$EndComp
$Comp
L LED_Display_Local_Library:CP_Tant_Custom C408
U 1 1
P 4530 7370
F 0 "C408" H 4555 7470 50  0000 L CNN
F 1 "100uF" H 4555 7270 50  0000 L CNN
F 2 "Capacitors_Tantalum_SMD:CP_Tantalum_Case-B_EIA-3528-21_Reflow" H 4568 7220 50  0001 C CNN
F 3 "" H 4555 7470 50  0001 C CNN
F 4 "478-9994-1-ND" H 4530 7370 50  0001 C CNN "Digi-Key PN"
F 5 "3528" H 4380 7470 50  0000 R CNN "display_footprint"
F 6 "6.3V" H 4380 7370 50  0000 R CNN "Voltage"
F 7 "20%" H 4380 7270 50  0000 R CNN "Tolerance"
	1    4530 7370
	1    0    0    -1  
$EndComp
$Comp
L LED_Display_Local_Library:CP_Tant_Custom C410
U 1 1
P 5130 7370
F 0 "C410" H 5155 7470 50  0000 L CNN
F 1 "100uF" H 5155 7270 50  0000 L CNN
F 2 "Capacitors_Tantalum_SMD:CP_Tantalum_Case-B_EIA-3528-21_Reflow" H 5168 7220 50  0001 C CNN
F 3 "" H 5155 7470 50  0001 C CNN
F 4 "478-9994-1-ND" H 5130 7370 50  0001 C CNN "Digi-Key PN"
F 5 "3528" H 4980 7470 50  0000 R CNN "display_footprint"
F 6 "6.3V" H 4980 7370 50  0000 R CNN "Voltage"
F 7 "20%" H 4980 7270 50  0000 R CNN "Tolerance"
	1    5130 7370
	1    0    0    -1  
$EndComp
$Comp
L LED_Display_Local_Library:CP_Tant_Custom C412
U 1 1
P 5730 7370
F 0 "C412" H 5755 7470 50  0000 L CNN
F 1 "100uF" H 5755 7270 50  0000 L CNN
F 2 "Capacitors_Tantalum_SMD:CP_Tantalum_Case-B_EIA-3528-21_Reflow" H 5768 7220 50  0001 C CNN
F 3 "" H 5755 7470 50  0001 C CNN
F 4 "478-9994-1-ND" H 5730 7370 50  0001 C CNN "Digi-Key PN"
F 5 "3528" H 5580 7470 50  0000 R CNN "display_footprint"
F 6 "6.3V" H 5580 7370 50  0000 R CNN "Voltage"
F 7 "20%" H 5580 7270 50  0000 R CNN "Tolerance"
	1    5730 7370
	1    0    0    -1  
$EndComp
$Comp
L LED_Display_Local_Library:R_Custom R411
U 1 1
P 5210 5860
F 0 "R411" H 5150 5860 50  0000 R CNN
F 1 "13.7k" V 5210 5860 40  0000 C CNN
F 2 "Resistors_SMD:R_0402" H 5210 5860 50  0001 C CNN
F 3 "" H 5210 5860 50  0001 C CNN
F 4 "311-13.7KLRCT-ND" H 5510 6260 60  0001 C CNN "Digi-Key PN"
F 5 "0402" H 5310 5940 50  0000 L CNN "display_footprint"
F 6 "1%" H 5310 5860 50  0000 L CNN "Tolerance"
F 7 "1/16W" H 5310 5780 50  0000 L CNN "Wattage"
	1    5210 5860
	-1   0    0    -1  
$EndComp
$Comp
L LED_Display_Local_Library:R_Custom R404
U 1 1
P 3850 4620
F 0 "R404" H 3790 4620 50  0000 R CNN
F 1 "10k" V 3850 4620 50  0000 C CNN
F 2 "Resistors_SMD:R_0402" H 3850 4620 50  0001 C CNN
F 3 "" H 3850 4620 50  0001 C CNN
F 4 "311-10.0KLRCT-ND" H 4150 5020 60  0001 C CNN "Digi-Key PN"
F 5 "0402" H 3950 4700 50  0000 L CNN "display_footprint"
F 6 "1%" H 3950 4620 50  0000 L CNN "Tolerance"
F 7 "1/16W" H 3950 4540 50  0000 L CNN "Wattage"
	1    3850 4620
	-1   0    0    -1  
$EndComp
$Comp
L LED_Display_Local_Library:R_Custom R402
U 1 1
P 3310 4780
F 0 "R402" H 3250 4780 50  0000 R CNN
F 1 "324" V 3310 4780 50  0000 C CNN
F 2 "Resistors_SMD:R_0402" H 3310 4780 50  0001 C CNN
F 3 "" H 3310 4780 50  0001 C CNN
F 4 "YAG3118CT-ND" H 3610 5180 60  0001 C CNN "Digi-Key PN"
F 5 "0402" H 3410 4860 50  0000 L CNN "display_footprint"
F 6 "1%" H 3410 4780 50  0000 L CNN "Tolerance"
F 7 "1/16W" H 3410 4700 50  0000 L CNN "Wattage"
	1    3310 4780
	-1   0    0    -1  
$EndComp
$Comp
L LED_Display_Local_Library:R_Custom R403
U 1 1
P 3310 5840
F 0 "R403" H 3250 5840 50  0000 R CNN
F 1 "6.04k" V 3310 5840 40  0000 C CNN
F 2 "Resistors_SMD:R_0402" H 3310 5840 50  0001 C CNN
F 3 "" H 3310 5840 50  0001 C CNN
F 4 "RMCF0402FT6K04CT-ND" H 3610 6240 60  0001 C CNN "Digi-Key PN"
F 5 "0402" H 3410 5920 50  0000 L CNN "display_footprint"
F 6 "1%" H 3410 5840 50  0000 L CNN "Tolerance"
F 7 "1/16W" H 3410 5760 50  0000 L CNN "Wattage"
	1    3310 5840
	-1   0    0    1   
$EndComp
Wire Wire Line
	3060 2310 5430 2310
Wire Wire Line
	3060 3910 4810 3910
Wire Wire Line
	3060 4010 4710 4010
Wire Wire Line
	7940 3310 7940 4580
Wire Wire Line
	3060 5110 3310 5110
Wire Wire Line
	3310 4930 3310 5110
Wire Wire Line
	3310 5110 3850 5110
Wire Wire Line
	3850 4770 3850 5110
Connection ~ 3310 5110
Wire Wire Line
	3310 5230 3310 5110
Wire Wire Line
	3850 5460 3850 5110
Connection ~ 3850 5110
$Comp
L LED_Display_Local_Library:R_Custom R408
U 1 1
P 7940 6040
F 0 "R408" H 8000 6040 50  0000 L CNN
F 1 "0" V 7940 6040 50  0000 C CNN
F 2 "Resistors_SMD:R_0402" H 7940 6040 50  0001 C CNN
F 3 "" H 7940 6040 50  0001 C CNN
F 4 "RMCF0402ZT0R00CT-ND" H 8240 6440 60  0001 C CNN "Digi-Key PN"
F 5 "0402" H 7870 6080 50  0000 R CNN "display_footprint"
F 6 "1%" H 7870 5990 50  0000 R CNN "Tolerance"
F 7 "1/16W" H 7870 5900 50  0000 R CNN "Wattage"
	1    7940 6040
	-1   0    0    -1  
$EndComp
Text Label 5940 4910 0    50   ~ 0
POS5_ISNS1_+
Text Label 5940 5010 0    50   ~ 0
POS5_ISNS1_-
Text Label 6470 5670 0    50   ~ 0
POS5_VSNSO1_-
Text Notes 3170 3780 0    50   ~ 0
Route as diff pairs
Wire Wire Line
	6730 4110 6810 4110
Wire Wire Line
	6810 4110 6810 4010
Connection ~ 6810 4010
Text Notes 540  690  0    100  ~ 20
04. +5V Phase 1
NoConn ~ 5430 2810
NoConn ~ 5430 2910
NoConn ~ 5430 3110
$Comp
L LED_Display_Local_Library:+5.5V_MNG #PWR0101
U 1 1
P 5430 2510
F 0 "#PWR0101" H 5430 2360 50  0001 C CNN
F 1 "+5.5V_MNG" V 5430 2650 50  0000 L CNN
F 2 "" H 5430 2510 50  0001 C CNN
F 3 "" H 5430 2510 50  0001 C CNN
	1    5430 2510
	0    -1   -1   0   
$EndComp
$Comp
L LED_Display_Local_Library:C_Custom C402
U 1 1
P 1710 5740
F 0 "C402" H 1735 5840 50  0000 L CNN
F 1 "100pF" H 1735 5640 50  0000 L CNN
F 2 "Capacitors_SMD:C_0402" H 1748 5590 50  0001 C CNN
F 3 "" H 1735 5840 50  0001 C CNN
F 4 "478-1089-1-ND" H 2135 6240 60  0001 C CNN "Digi-Key PN"
F 5 "0402" H 1560 5840 50  0000 R CNN "display_footprint"
F 6 "50V" H 1560 5740 50  0000 R CNN "Voltage"
F 7 "X7R" H 1560 5640 50  0000 R CNN "Dielectric"
	1    1710 5740
	-1   0    0    1   
$EndComp
Wire Wire Line
	7590 3310 7690 3310
Wire Wire Line
	3630 3110 3630 3310
Wire Wire Line
	3630 3610 3630 3410
Wire Wire Line
	3630 3410 3060 3410
$Comp
L LED_Display_Local_Library:R_Custom R412
U 1 1
P 7190 3570
F 0 "R412" H 7240 3570 50  0000 L CNN
F 1 "0" V 7190 3570 50  0000 C CNN
F 2 "Resistors_SMD:R_0402" H 7190 3570 50  0001 C CNN
F 3 "" H 7190 3570 50  0001 C CNN
F 4 "RMCF0402ZT0R00CT-ND" H 7490 3970 60  0001 C CNN "Digi-Key PN"
F 5 "0402" V 6893 3570 50  0001 C CNN "display_footprint"
F 6 "1%" V 6984 3570 50  0001 C CNN "Tolerance"
F 7 "1/16W" V 7075 3570 50  0001 C CNN "Wattage"
	1    7190 3570
	1    0    0    1   
$EndComp
$Comp
L LED_Display_Local_Library:R_Custom R413
U 1 1
P 7690 3570
F 0 "R413" H 7740 3570 50  0000 L CNN
F 1 "0" V 7690 3570 50  0000 C CNN
F 2 "Resistors_SMD:R_0402" H 7690 3570 50  0001 C CNN
F 3 "" H 7690 3570 50  0001 C CNN
F 4 "RMCF0402ZT0R00CT-ND" H 7990 3970 60  0001 C CNN "Digi-Key PN"
F 5 "0402" V 7393 3570 50  0001 C CNN "display_footprint"
F 6 "1%" V 7484 3570 50  0001 C CNN "Tolerance"
F 7 "1/16W" V 7575 3570 50  0001 C CNN "Wattage"
	1    7690 3570
	1    0    0    1   
$EndComp
Wire Wire Line
	7190 3720 7190 3800
Wire Wire Line
	7690 3420 7690 3310
Connection ~ 7690 3310
Wire Wire Line
	7690 3310 7940 3310
Wire Wire Line
	3060 3310 3630 3310
Wire Wire Line
	4560 3110 5150 3110
Wire Wire Line
	5150 3110 5150 4910
Wire Wire Line
	5150 4910 7390 4910
Wire Wire Line
	7390 4910 7390 3800
Wire Wire Line
	7390 3800 7190 3800
Wire Wire Line
	7690 3720 7690 3800
Wire Wire Line
	7690 3800 7490 3800
Wire Wire Line
	7490 3800 7490 5010
Wire Wire Line
	7490 5010 5050 5010
Wire Wire Line
	5050 5010 5050 3610
Wire Wire Line
	5050 3610 3790 3610
Connection ~ 3790 3610
$Comp
L power:GND #PWR0421
U 1 1
P 7940 6190
F 0 "#PWR0421" H 7940 5940 50  0001 C CNN
F 1 "GND" H 7940 6040 50  0000 C CNN
F 2 "" H 7940 6190 50  0001 C CNN
F 3 "" H 7940 6190 50  0001 C CNN
	1    7940 6190
	1    0    0    -1  
$EndComp
Wire Wire Line
	5210 5540 5210 5620
Wire Wire Line
	4810 5620 5210 5620
Wire Wire Line
	4810 3910 4810 5620
Connection ~ 5210 5620
Wire Wire Line
	5210 5620 5210 5710
Wire Wire Line
	4710 6090 5210 6090
Wire Wire Line
	5210 6090 5210 6010
Wire Wire Line
	4710 4010 4710 6090
Wire Wire Line
	5210 6090 5690 6090
Wire Wire Line
	5690 6090 5690 5670
Wire Wire Line
	5690 5670 7940 5670
Wire Wire Line
	7940 5670 7940 5890
Connection ~ 5210 6090
Wire Wire Line
	5210 5240 5210 5160
Wire Wire Line
	5210 5160 5690 5160
Wire Wire Line
	5690 5160 5690 5570
Wire Wire Line
	5690 5570 7940 5570
Wire Wire Line
	7940 4880 7940 5570
Wire Wire Line
	8020 5570 7940 5570
Connection ~ 7940 5570
Text Label 6470 5570 0    50   ~ 0
POS5_VSNSO1_+
$Comp
L LED_Display_Local_Library:R_Custom R414
U 1 1
P 8170 5570
F 0 "R414" V 8260 5570 50  0000 C CNN
F 1 "0" V 8170 5570 50  0000 C CNN
F 2 "Resistors_SMD:R_0402" H 8170 5570 50  0001 C CNN
F 3 "" H 8170 5570 50  0001 C CNN
F 4 "RMCF0402ZT0R00CT-ND" H 8470 5970 60  0001 C CNN "Digi-Key PN"
F 5 "0402" V 7873 5570 50  0000 C CNN "display_footprint"
F 6 "1%" V 7964 5570 50  0000 C CNN "Tolerance"
F 7 "1/16W" V 8055 5570 50  0000 C CNN "Wattage"
	1    8170 5570
	0    1    1    0   
$EndComp
$Comp
L LED_Display_Local_Library:MU_Logo #G?
U 1 1
P 9900 1100
F 0 "#G?" H 9900 614 60  0001 C CNN
F 1 "MU_Logo" H 9900 1586 60  0001 C CNN
F 2 "" H 9900 1100 50  0001 C CNN
F 3 "" H 9900 1100 50  0001 C CNN
	1    9900 1100
	1    0    0    -1  
$EndComp
$Comp
L LED_Display_Local_Library:C_Custom C401
U 1 1
P 1710 5140
F 0 "C401" H 1735 5240 50  0000 L CNN
F 1 "0.1uF" H 1735 5040 50  0000 L CNN
F 2 "Capacitors_SMD:C_0603" H 1748 4990 50  0001 C CNN
F 3 "" H 1735 5240 50  0001 C CNN
F 4 "490-4779-1-ND" H 2135 5640 60  0001 C CNN "Digi-Key PN"
F 5 "0603" H 1560 5240 50  0000 R CNN "display_footprint"
F 6 "50V" H 1560 5140 50  0000 R CNN "Voltage"
F 7 "X7R" H 1560 5040 50  0000 R CNN "Dielectric"
	1    1710 5140
	1    0    0    -1  
$EndComp
$Comp
L LED_Display_Local_Library:C_Custom ECO
U 1 1
P 950 5140
F 0 "ECO" H 975 5240 50  0000 L CNN
F 1 "0.1uF" H 975 5040 50  0000 L CNN
F 2 "Capacitors_SMD:C_0603" H 988 4990 50  0001 C CNN
F 3 "" H 975 5240 50  0001 C CNN
F 4 "490-4779-1-ND" H 1375 5640 60  0001 C CNN "Digi-Key PN"
F 5 "0603" H 800 5240 50  0000 R CNN "display_footprint"
F 6 "50V" H 800 5140 50  0000 R CNN "Voltage"
F 7 "X7R" H 800 5040 50  0000 R CNN "Dielectric"
	1    950  5140
	1    0    0    -1  
$EndComp
$Comp
L power:GND #PWR?
U 1 1
P 950 5290
F 0 "#PWR?" H 950 5040 50  0001 C CNN
F 1 "GND" H 950 5140 50  0000 C CNN
F 2 "" H 950 5290 50  0001 C CNN
F 3 "" H 950 5290 50  0001 C CNN
	1    950  5290
	1    0    0    -1  
$EndComp
Wire Wire Line
	950  4990 950  4780
Wire Wire Line
	950  4780 1710 4780
Wire Wire Line
	1710 4780 1710 4910
Text Notes 3790 6870 0    50   ~ 0
Do not populate any of the capacitors below:\nC405, C407, C408, C410, C412
Text Notes 700  4630 0    50   ~ 0
ECO 0.1uF capacitor on SS pin\nis critical for converter startup
$EndSCHEMATC
